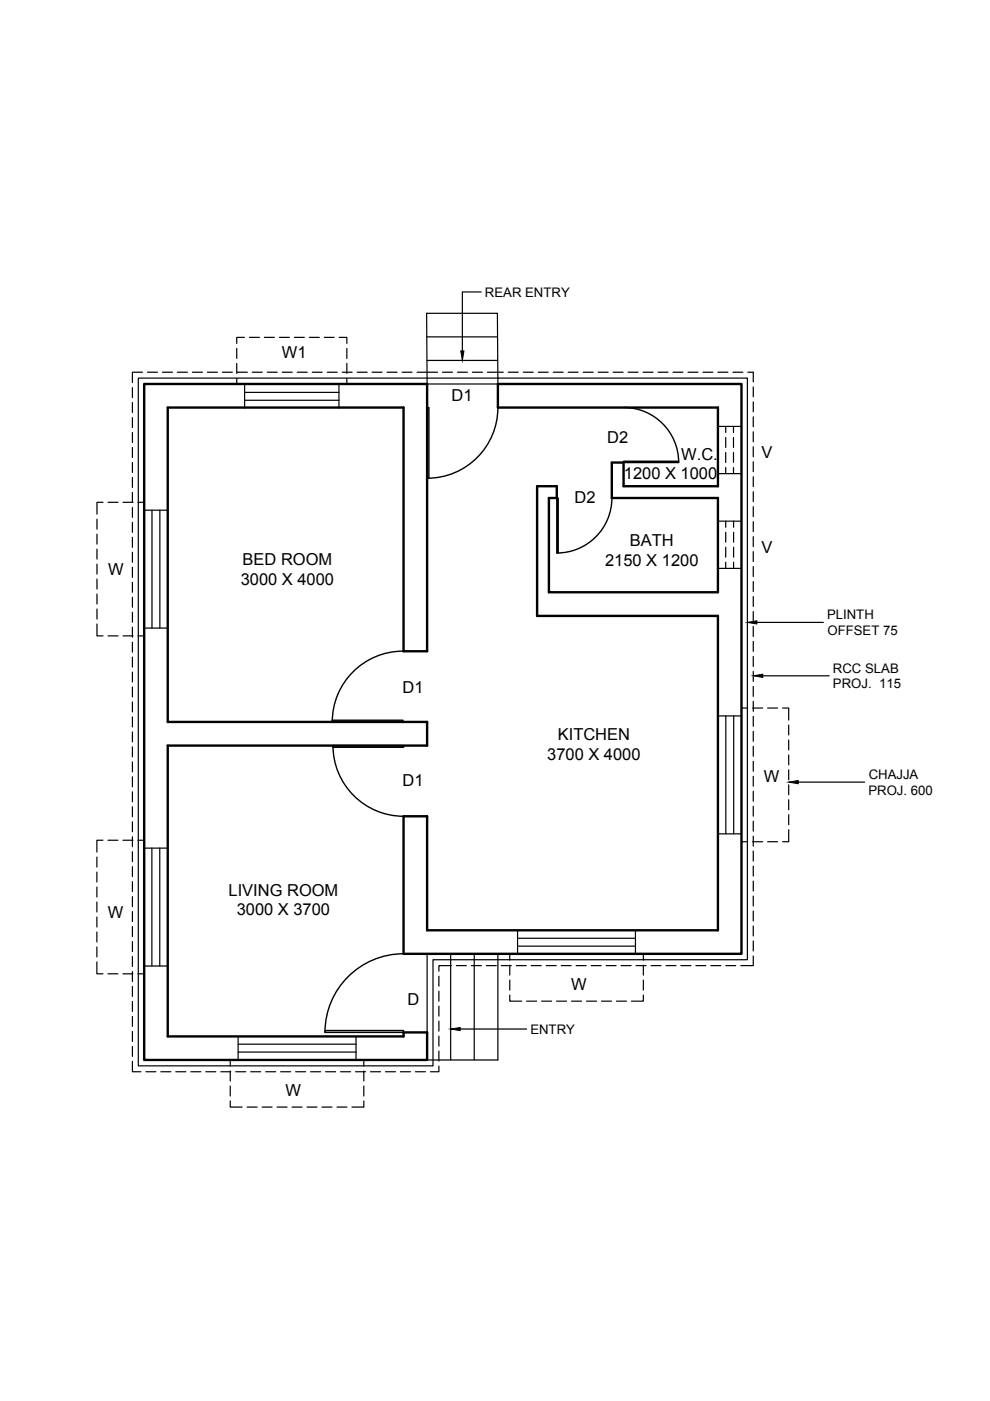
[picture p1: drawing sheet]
<svg xmlns="http://www.w3.org/2000/svg" width="210mm" height="297mm" viewBox="0 0 210 297" stroke-linecap="round" stroke-linejoin="round" font-family="sans-serif">
<!-- layer: Wall -->
<path d="M30.6 81.4h60v56.7h-5v-51.7h-50v66.7h55v5h-55v61.6h50v-.8h5v5.8h-60zM105.6 81.4h51.6v120.8h-71.6v-29.1h5v24.1h61.6v-66.6h-38.3v-27.5h4.2v2.5h-1.7v20h35.8v-20h-22.5v-7.5h2.5v5h20v-16.7h-46.6z" fill="none" stroke="#000" stroke-width=".51"/>
<!-- layer: Window -->
<path d="M51.9 84.9h20M51.9 83.2h20M32.2 108.2v25M33.9 108.2v25M153.9 151.8v25M155.6 151.8v25M32.2 179.8v25M33.9 179.8v25M109.7 198.9h25M109.7 200.6h25M50.5 221.4h25M50.5 223.1h25" fill="none" stroke="#000" stroke-width=".25"/>
<!-- layer: Wall -->
<g fill="none" stroke="#000" stroke-width=".25">
<path d="M51.9 81.5v5M71.9 81.5v5M152.2 90.4h5M30.6 108.2h5M152.2 110.5h5M152.2 100.4h5M30.6 133.2h5M152.2 120.5h5M152.2 151.8h5M30.5 179.8h5M152.2 176.8h5M109.7 197.3v5"/>
<path d="M134.7 197.3v5M30.5 204.8h5M50.5 219.7v5M75.5 219.7v5"/>
</g>
<!-- layer: Chajja -->
<g fill="none" stroke="#000" stroke-width=".25">
<path d="M30.2 78.9h-2.1v2.2M31.3 78.9h2.1M34.4 78.9h2.2M37.6 78.9h2.1M40.8 78.9h2.1M44 78.9h2.1M47.1 78.9h2.2M50.2 73.9v2.1M50.2 77.1v2.1M50.3 78.9h2.1M51.8 71.5h-1.6v1.3M52.9 71.5h2.1"/>
<path d="M53.5 78.9h2.1M56.1 71.5h2.1M56.7 78.9h2.1M59.2 71.5h2.1M59.8 78.9h2.2M62.4 71.5h2.1M63 78.9h2.1M65.6 71.5h2.1M66.2 78.9h2.1M68.8 71.5h2.1M69.4 78.9h2.1M71.9 71.5h1.6v1.3"/>
<path d="M72.5 78.9h2.2M73.5 73.9v2.1M73.5 77.1v2.1M75.7 78.9h2.1M78.9 78.9h2.1M82.1 78.9h2.1M85.2 78.9h2.2M88.4 78.9h4.4M93.8 78.9h2.1M97 78.9h2.1M100.2 78.9h2.1M103.3 78.9h3.4"/>
<path d="M107.8 78.9h2.1M110.9 78.9h2.2M114.1 78.9h2.1M117.3 78.9h2.1M120.5 78.9h2.1M123.6 78.9h2.2M126.8 78.9h2.1M130 78.9h2.1M133.2 78.9h2.1M136.3 78.9h2.2M139.5 78.9h2.1M142.7 78.9h2.1"/>
<path d="M145.9 78.9h2.1M149 78.9h2.2M152.2 78.9h2.1M155.4 78.9h2.1M158.6 78.9h1.1v2.1M28.1 82.2v2.1M28.1 85.4v2.1M28.1 88.5v2.1M28.1 91.7v2.1M28.1 94.9v2.1M28.1 98.1v2.1M50.2 80.2v1.3"/>
<path d="M73.5 80.2v1.3M159.7 82v2.1M159.7 85.2v2.1M159.7 88.4v2.1M159.7 91.6v2.1M159.7 94.7v2.1M159.7 97.9v2.1M20.6 110.1v2.1M20.6 113.2v2.2M20.6 116.4v2.1M20.6 119.6v2.1M21.9 106.5h-1.3v2.5"/>
<path d="M22.9 106.5h2.1M26.1 106.5h2.1M28.1 101.2v2.1M28.1 104.4v2.1M28.1 107.6v2.1M28.1 110.8v2.1M28.1 113.9v2.1M28.1 117.1v2.1M29.3 106.5h1.3M159.7 101.1v2.1M159.7 104.3v2.1M159.7 107.4v2.1"/>
<path d="M159.7 110.6v2.1M159.7 113.8v2.1M159.7 117v2.1M20.6 132.3v2.5h1.3M20.6 122.8v2.1M20.6 125.9v2.2M20.6 129.1v2.1M22.9 134.8h2.1M26.1 134.8h2.1M28.1 120.3v2.1M28.1 123.5v2.1M28.1 126.6v2.1"/>
<path d="M28.1 129.8v2.1M28.1 133v2.1M28.1 136.2v2.1M28.1 139.3v2.1M29.3 134.8h1.3M159.7 120.1v2.1M159.7 123.3v2.1M159.7 126.5v2.1M159.7 129.7v2.1M159.7 132.8v2.1M159.7 136v2.1M159.7 139.2v2.1"/>
<path d="M28.1 142.5v2.1M28.1 145.7v2.1M28.1 148.8v2.1M28.1 152v2.1M28.1 155.2v2.1M28.1 158.4v2.1M157.2 150.1h1.3M159.6 150.1h2.1M159.7 142.4v2.1M159.7 145.5v2.1M159.7 148.7v2.1M159.7 151.9v2.1"/>
<path d="M159.7 155.1v2.1M159.7 158.2v2.1M162.8 150.1h2.1M165.9 150.1h1.3v2.6M167.2 153.7v2.1M167.2 156.9v2.1M21.8 178.1h-1.3v2.6M22.9 178.1h2.1M26.1 178.1h2.1M28.1 161.5v2.1M28.1 164.7v2.1M28.1 167.9v2.1"/>
<path d="M28.1 171.1v2.1M28.1 174.2v2.1M28.1 177.4v2.1M29.2 178.1h1.3M157.2 178.5h1.3M159.6 178.5h2.1M159.7 161.4v2.1M159.7 164.6v2.1M159.7 167.8v2.1M159.7 170.9v2.1M159.7 174.1v2.1M159.7 177.3v2.1"/>
<path d="M162.8 178.5h2.1M167.2 175.9v2.6h-1.3M167.2 160.1v2.1M167.2 163.2v2.1M167.2 166.4v2.1M167.2 169.6v2.1M167.2 172.7v2.2M20.5 181.7v2.1M20.5 184.9v2.1M20.5 188.1v2.1M20.5 191.2v2.2M20.5 194.4v2.1"/>
<path d="M20.5 197.6v2.1M28.1 180.6v2.1M28.1 183.8v2.1M28.1 186.9v2.1M28.1 190.1v2.1M28.1 193.3v2.1M28.1 196.5v2.1M28.1 199.6v2.1M159.7 180.5v2.1M159.7 183.6v2.1M159.7 186.8v2.1M159.7 190v2.1"/>
<path d="M159.7 193.2v2.1M159.7 196.3v2.1M159.7 199.5v2.1M20.5 203.9v2.6h1.3M20.5 200.8v2.1M22.9 206.5h2.1M26.1 206.5h2.1M28.1 202.8v2.1M28.1 206v2.1M28.1 209.2v2.1M28.1 212.3v2.1M28.1 215.5v2.1"/>
<path d="M28.1 218.7v2.1M29.2 206.5h1.3M93.1 207v2.1M93.1 210.1v2.2M93.1 213.3v2.1M93.1 216.5v2.1M93.1 219.7v2.1M95.7 204.7h-2.6v1.2M96.8 204.7h2.1M99.9 204.7h2.2M103.1 204.7h2.1M106.3 204.7h2.1"/>
<path d="M108.1 211v1.3h2.5M108.1 202.3v1.3M108.1 204.6v2.1M108.1 207.8v2.1M109.5 204.7h2.1M111.7 212.3h2.1M112.6 204.7h2.2M114.8 212.3h2.2M115.8 204.7h2.1M118 212.3h2.1M119 204.7h2.1M121.2 212.3h2.1"/>
<path d="M122.2 204.7h2.1M124.4 212.3h2.1M125.3 204.7h2.2M127.5 212.3h2.2M128.5 204.7h2.1M130.7 212.3h2.1M131.7 204.7h2.1M134.9 204.7h2.1M136.4 211v1.3h-2.5M136.4 202.3v1.3M136.4 204.6v2.1M136.4 207.8v2.1"/>
<path d="M138 204.7h2.2M141.2 204.7h2.1M144.4 204.7h2.1M147.5 204.7h2.2M150.7 204.7h2.1M153.9 204.7h2.1M159.7 202.7v2h-2.6M28.1 225v2.2h1.8M28.1 221.9v2.1M30.9 227.2h2.1M34.1 227.2h2.1M37.3 227.2h2.1"/>
<path d="M40.5 227.2h2.1M43.6 227.2h2.1M46.8 227.2h2.1M48.8 233.4v1.3h2.5M48.8 224.7v1.3M48.8 227.1v2.1M48.8 230.3v2.1M50 227.2h2.1M52.4 234.7h2.1M53.2 227.2h2.1M55.6 234.7h2.1M56.3 227.2h2.1"/>
<path d="M58.7 234.7h2.2M59.5 227.2h2.1M61.9 234.7h2.1M62.7 227.2h2.1M65.1 234.7h2.1M65.9 227.2h2.1M68.3 234.7h2.1M69 227.2h2.1M71.4 234.7h2.2M72.2 227.2h2.1M75.4 227.2h2.1M77.1 233.4v1.3h-2.5"/>
<path d="M77.1 224.7v1.3M77.1 227.1v2.1M77.1 230.3v2.1M78.6 227.2h2.1M81.7 227.2h2.1M84.9 227.2h2.1M88.1 227.2h2.1M93.1 226v1.2h-1.8M93.1 222.8v2.2"/>
</g>
<!-- layer: Vent -->
<g fill="none" stroke="#000" stroke-width=".25">
<path d="M153.9 90.4v1.3M153.9 92.8v2.1M153.9 95.9v2.2M153.9 99.1v1.3M155.5 90.4v1.3M155.5 92.8v2.1M155.5 95.9v2.2M155.5 99.1v1.3M153.9 110.5v1.3M153.9 112.8v2.2M153.9 116v2.1M153.9 119.2v1.3"/>
<path d="M155.5 110.5v1.3M155.5 112.8v2.2M155.5 116v2.1M155.5 119.2v1.3"/>
</g>
<!-- layer: Door -->
<path d="M90.6 86.4h.3v15h-.3zM105.6 86.4a15 15 0 0 1-15 15M132.2 97.8h11.7v.3h-11.7zM132.2 86.4a11.7 11.7 0 0 1 11.7 11.7M118.1 105.6h.2v11.6h-.2zM129.7 105.6a11.7 11.7 0 0 1-11.6 11.6M85.4 138.1a15 15 0 0 0-15 15M70.4 152.7h15v.4h-15zM70.6 158.1h15v.3h-15zM70.6 158.1a15 15 0 0 0 15 15M68.9 218.5h16.7v.4h-16.7zM85.6 202.2a16.7 16.7 0 0 0-16.7 16.7" fill="none" stroke="#000" stroke-width=".3"/>
<!-- layer: Plinth -->
<path d="M29.3 80.2h129.2v123.3h-66.7v22.5h-62.5z" fill="none" stroke="#000" stroke-width=".25"/>
<!-- layer: Steps -->
<path d="M90.5 66.4h15l.1 15h-15zM90.5 71.4h15M90.5 76.4h15M85.6 202.2h.1M90.6 202.2v22.5h15v-22.5M95.6 202.2v22.5M100.5 202.2v22.5" fill="none" stroke="#000" stroke-width=".25"/>
<!-- layer: Text -->
<path d="M97.7 74.4h.7l-.4 2zM158.5 132l2-.4v.7zM159.7 143.3l2-.4v.7zM167.2 165.8l2-.3v.7zM95.6 218.2l2-.3v.6z" fill="#000" stroke="#000" stroke-width=".21"/>
<path d="M102 61.9h-4v12.5M160.5 132h14.1M161.7 143.3h14.1M169.2 165.8h14.1M97.6 218.2h14.1" fill="none" stroke="#000" stroke-width=".25"/>
<g font-size="3.5">
<text x="59.8" y="76">W1</text>
<text x="95.7" y="85">D1</text>
<text x="128.8" y="94">D2</text>
<text x="132.3" y="101.6">1200 X 1000</text>
<text x="144.4" y="97.4">W.C.</text>
<text x="161.5" y="97.1">V</text>
<text x="121.8" y="106.6">D2</text>
<text x="51.4" y="119.8">BED ROOM</text>
<text x="128.3" y="120">2150 X 1200</text>
<text x="133.5" y="115.8">BATH</text>
<text x="161.5" y="117.3">V</text>
<text x="22.9" y="121.8">W</text>
<text x="51" y="124">3000 X 4000</text>
<text x="85.4" y="146.8">D1</text>
<text x="116" y="161.1">3700 X 4000</text>
<text x="118.3" y="157">KITCHEN</text>
<text x="85.4" y="166.7">D1</text>
<text x="162" y="165.8">W</text>
<text x="48.5" y="189.9">LIVING ROOM</text>
<text x="22.9" y="194.7">W</text>
<text x="50.2" y="194.1">3000 X 3700</text>
<text x="121.1" y="209.8">W</text>
<text x="86.4" y="213.2">D</text>
<text x="60.6" y="232.3">W</text>
</g>
<g font-size="2.8">
<text x="102.8" y="62.9">REAR ENTRY</text>
<text x="175.4" y="131.3">PLINTH</text>
<text x="175.4" y="134.6">OFFSET 75</text>
<text x="176.6" y="142.6">RCC SLAB</text>
<text x="176.6" y="146">PROJ. 115</text>
<text x="184.2" y="165.1">CHAJJA</text>
<text x="184.1" y="168.5">PROJ. 600</text>
<text x="112.4" y="219.2">ENTRY</text>
</g>
</svg>
